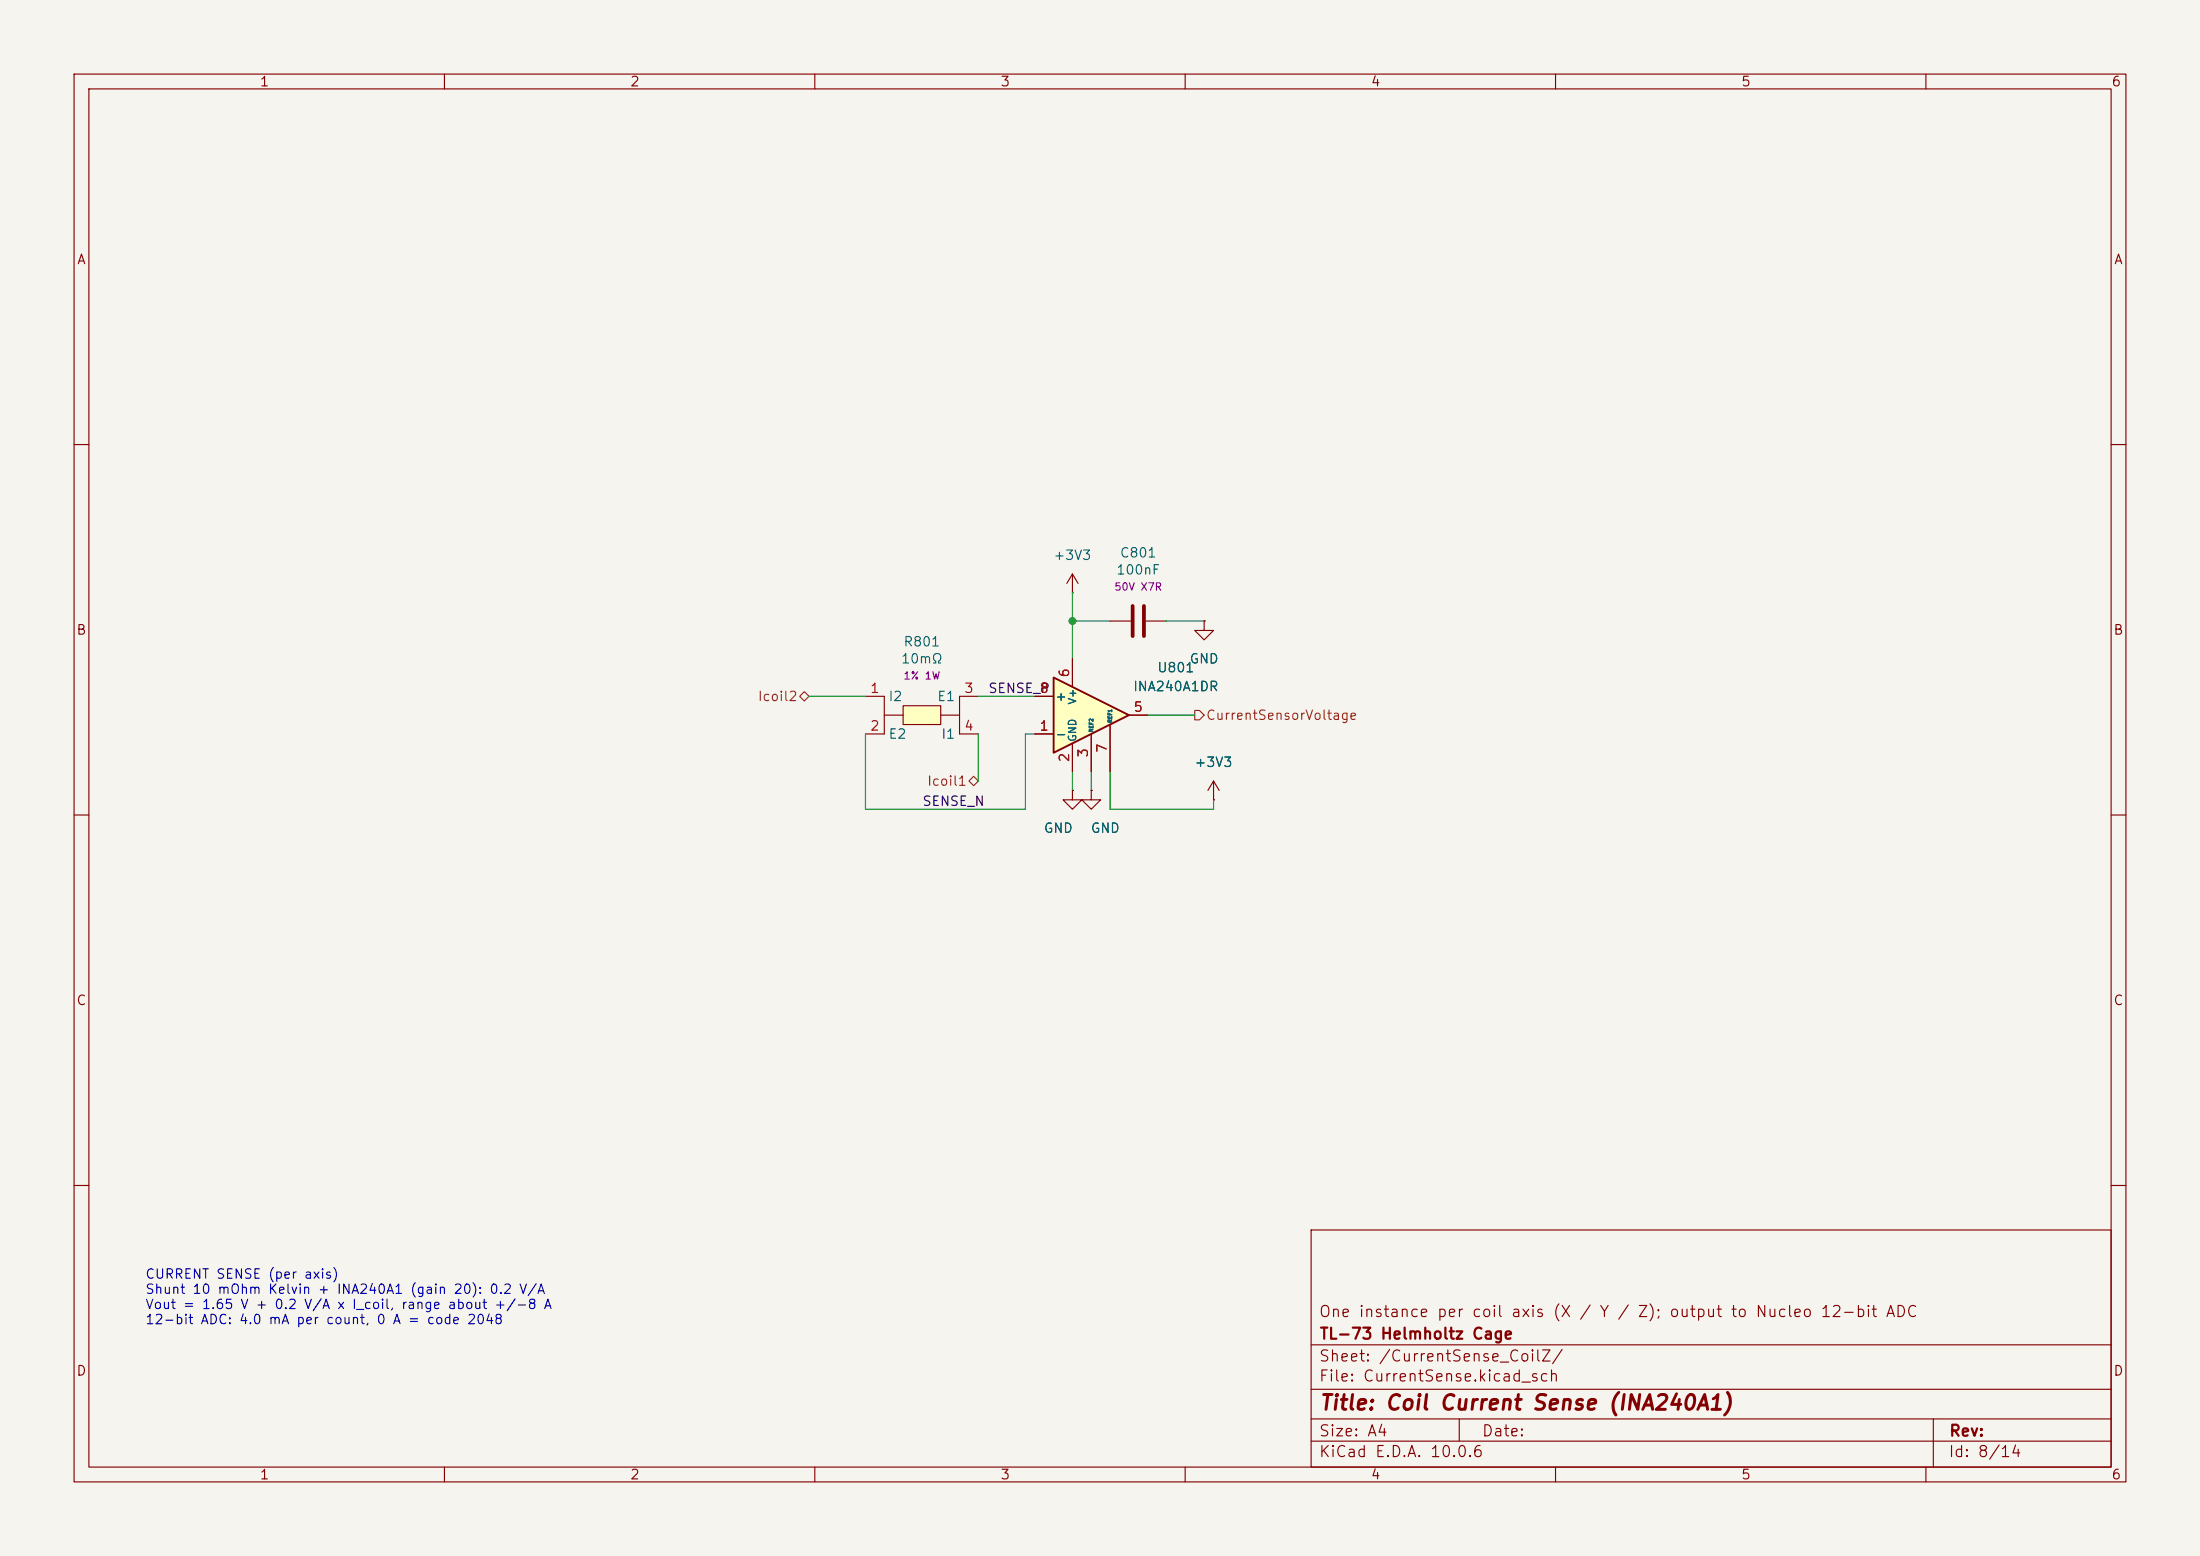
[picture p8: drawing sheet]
<svg xmlns="http://www.w3.org/2000/svg" width="297mm" height="210mm" viewBox="0 0 297 210" stroke-linecap="round" stroke-linejoin="round" font-family="sans-serif">
<path d="M0 0h297v210h-297z" fill="#f5f4ef" stroke="#f5f4ef" stroke-width=".14"/>
<g fill="none" stroke="#840000" stroke-width=".15">
<path d="M10 10h277v190h-277zM12 12h273v186h-273zM60 10v2M110 10v2M160 10v2M210 10v2M260 10v2M10 60h2M144.8 77.5l-.8 1.2M144.8 77.5l.7 1.2M144.8 77.5v2.5M285 60h2"/>
<path d="M144.8 80h.1M149.9 83.8h2.8M154.7 83.8h2.8M162.6 83.8v1.3h1.2l-1.2 1.3-1.3-1.3h1.3M162.6 83.8h.1M10 110h2M147.3 106.7v1.3h1.3l-1.3 1.2-1.3-1.2h1.3M147.3 106.7h.1M285 110h2M10 160h2M177 166h108v32h-108zM285 160h2"/>
<path d="M60 198v2M110 198v2M160 198v2M177 194.5h108M177 191.5h108M177 187.5h108M177 181.5h108M197 191.5v3M210 198v2M260 198v2M261 191.5v6.5"/>
</g>
<path d="M152.9 81.8v4.1M154.4 81.8v4.1" fill="none" stroke="#840000" stroke-width=".51"/>
<path d="M142.2 91.4l10.2 5.1-10.2 5.1z" fill="#ffffc2"/>
<path d="M142.2 91.4l10.2 5.1-10.2 5.1z" fill="none" stroke="#840000" stroke-width=".25"/>
<g fill="none" stroke="#840000" stroke-width=".15">
<path d="M139.7 99.1h2.5M139.7 94h2.5M144.8 88.9v3.8M147.3 99.1v5M149.9 97.8v6.3M152.4 96.5h2.5M144.8 106.7v1.3h1.2l-1.2 1.2-1.3-1.2h1.3M144.8 106.7h.1M144.8 100.3v3.8M163.8 108h.1M163.8 105.4l-.7 1.3M163.8 105.4l.8 1.3"/>
<path d="M163.8 105.4v2.6"/>
</g>
<path d="M121.9 95.3h5.1v2.5h-5.1z" fill="#ffffc2"/>
<g fill="none" stroke="#840000" stroke-width=".15">
<path d="M116.8 94h2.6v5.1h-2.6M119.4 96.5h2.5M121.9 95.3h5.1v2.5h-5.1zM127 96.5h2.5M132.1 94h-2.6v5.1h2.6M139.7 94h2.5M139.7 99.1h2.5M144.8 88.9v3.8M147.3 99.1v5M149.9 97.8v6.3M152.4 96.5h2.5M162.6 83.8h.1"/>
<path d="M144.8 106.7h.1M144.8 100.3v3.8M147.3 106.7h.1M163.8 108h.1"/>
</g>
<path d="M107.9 94l.7-.7 .6 .7-.6 .6zM161.3 95.9h.6l.7 .6-.7 .7h-.6zM130.8 105.4l.6-.6 .7 .6-.7 .6z" fill="none" stroke="#725600" stroke-width=".15"/>
<path d="M109.2 94h7.6M116.8 99.1v10.1h21.6v-10.1h1.3M132.1 94h7.6M132.1 99.1v6.3M144.8 83.8h5.1M144.8 80v8.9M154.9 96.5h6.4M157.5 83.8h5.1M144.8 104.1v2.6M147.3 104.1v2.6M149.9 104.1v5.1h13.9v-1.2" fill="none" stroke="#009600" stroke-width=".15"/>
<circle cx="144.8" cy="83.8" r=".46" fill="#009600" stroke="#009600" stroke-width=".14"/>
<text font-size="2" fill="#840000" x="178" y="190.8">Title: Coil Current Sense (INA240A1)</text>
<g font-size="1.5" fill="#840000">
<text x="178" y="178.1">One instance per coil axis (X / Y / Z); output to Nucleo 12-bit ADC</text>
<text x="178" y="184.1">Sheet: /CurrentSense_CoilZ/</text>
<text x="178" y="181.1">TL-73 Helmholtz Cage</text>
<text x="178" y="186.8">File: CurrentSense.kicad_sch</text>
<text x="178" y="197">KiCad E.D.A. 10.0.6</text>
<text x="178" y="194.2">Size: A4</text>
<text x="200" y="194.2">Date:</text>
<text x="263" y="197">Id: 8/14</text>
<text x="263" y="194.2">Rev:</text>
</g>
<g font-size="1.3" fill="#840000">
<text x="35" y="12">1</text>
<text x="85" y="12">2</text>
<text x="135" y="12">3</text>
<text x="185" y="12">4</text>
<text x="235" y="12">5</text>
<text x="285" y="12">6</text>
<text x="10.3" y="36">A</text>
<text x="285.3" y="36">A</text>
<text x="10.2" y="86">B</text>
<text x="285.2" y="86">B</text>
<text x="10.2" y="136">C</text>
<text x="285.2" y="136">C</text>
<text x="10.2" y="186">D</text>
<text x="285.2" y="186">D</text>
<text x="35" y="200">1</text>
<text x="85" y="200">2</text>
<text x="135" y="200">3</text>
<text x="185" y="200">4</text>
<text x="235" y="200">5</text>
<text x="285" y="200">6</text>
</g>
<g font-size="1.3" fill="#006464">
<text x="142.1" y="75.9">+3V3</text>
<text x="150.6" y="77.9">100nF</text>
<text x="151.1" y="75.6">C801</text>
<text x="121.6" y="89.9">10mΩ</text>
<text x="121.9" y="87.6">R801</text>
<text x="160.5" y="89.9">GND</text>
<text x="119.9" y="94.9">I2</text>
<text x="126.4" y="94.9">E1</text>
<text x="142.3" y="94.9">+</text>
<text x="152.9" y="93.6">INA240A1DR</text>
<text x="156.1" y="91.1">U801</text>
<text x="119.9" y="100">E2</text>
<text x="127" y="100">I1</text>
<text x="142.3" y="100">-</text>
<text x="161.2" y="103.8">+3V3</text>
<text x="140.8" y="112.7">GND</text>
<text x="147.2" y="112.7">GND</text>
</g>
<g font-size="1.3" fill="#725600">
<text x="102.2" y="94.9">Icoil2</text>
<text x="162.7" y="97.5">CurrentSensorVoltage</text>
<text x="125.1" y="106.4">Icoil1</text>
</g>
<g font-size="1.3" fill="#a90000">
<text x="117.4" y="93.8">1</text>
<text x="130.1" y="93.8">3</text>
<text x="140.2" y="93.8">8</text>
<text x="144.6" y="91.5" transform="rotate(-90 144.6 91.5)">6</text>
<text x="117.4" y="98.9">2</text>
<text x="130.1" y="98.9">4</text>
<text x="140.2" y="98.9">1</text>
<text x="149.7" y="101.7" transform="rotate(-90 149.7 101.7)">7</text>
<text x="152.9" y="96.4">5</text>
<text x="144.6" y="103" transform="rotate(-90 144.6 103)">2</text>
<text x="147.2" y="102.3" transform="rotate(-90 147.2 102.3)">3</text>
</g>
<g font-size="1.3" fill="#0f0f0f">
<text x="133.3" y="93.9">SENSE_P</text>
<text x="124.4" y="109.1">SENSE_N</text>
</g>
<g font-size="1.3" fill="#0000c2">
<text x="19.5" y="172.9">CURRENT SENSE (per axis)</text>
<text x="19.5" y="175">Shunt 10 mOhm Kelvin + INA240A1 (gain 20): 0.2 V/A</text>
<text x="19.5" y="177">Vout = 1.65 V + 0.2 V/A x I_coil, range about +/-8 A</text>
<text x="19.5" y="179">12-bit ADC: 4.0 mA per count, 0 A = code 2048</text>
</g>
<g font-size="1" fill="#840084">
<text x="150.4" y="80">50V X7R</text>
<text x="121.9" y="92">1% 1W</text>
</g>
<g font-size="1" fill="#006464">
<text x="145.5" y="95.2" transform="rotate(-90 145.5 95.2)">V+</text>
<text x="145.5" y="100.2" transform="rotate(-90 145.5 100.2)">GND</text>
</g>
<g font-size=".5" fill="#006464">
<text x="147.7" y="98.9" transform="rotate(-90 147.7 98.9)">REF2</text>
<text x="150.2" y="97.6" transform="rotate(-90 150.2 97.6)">REF1</text>
</g>
</svg>
